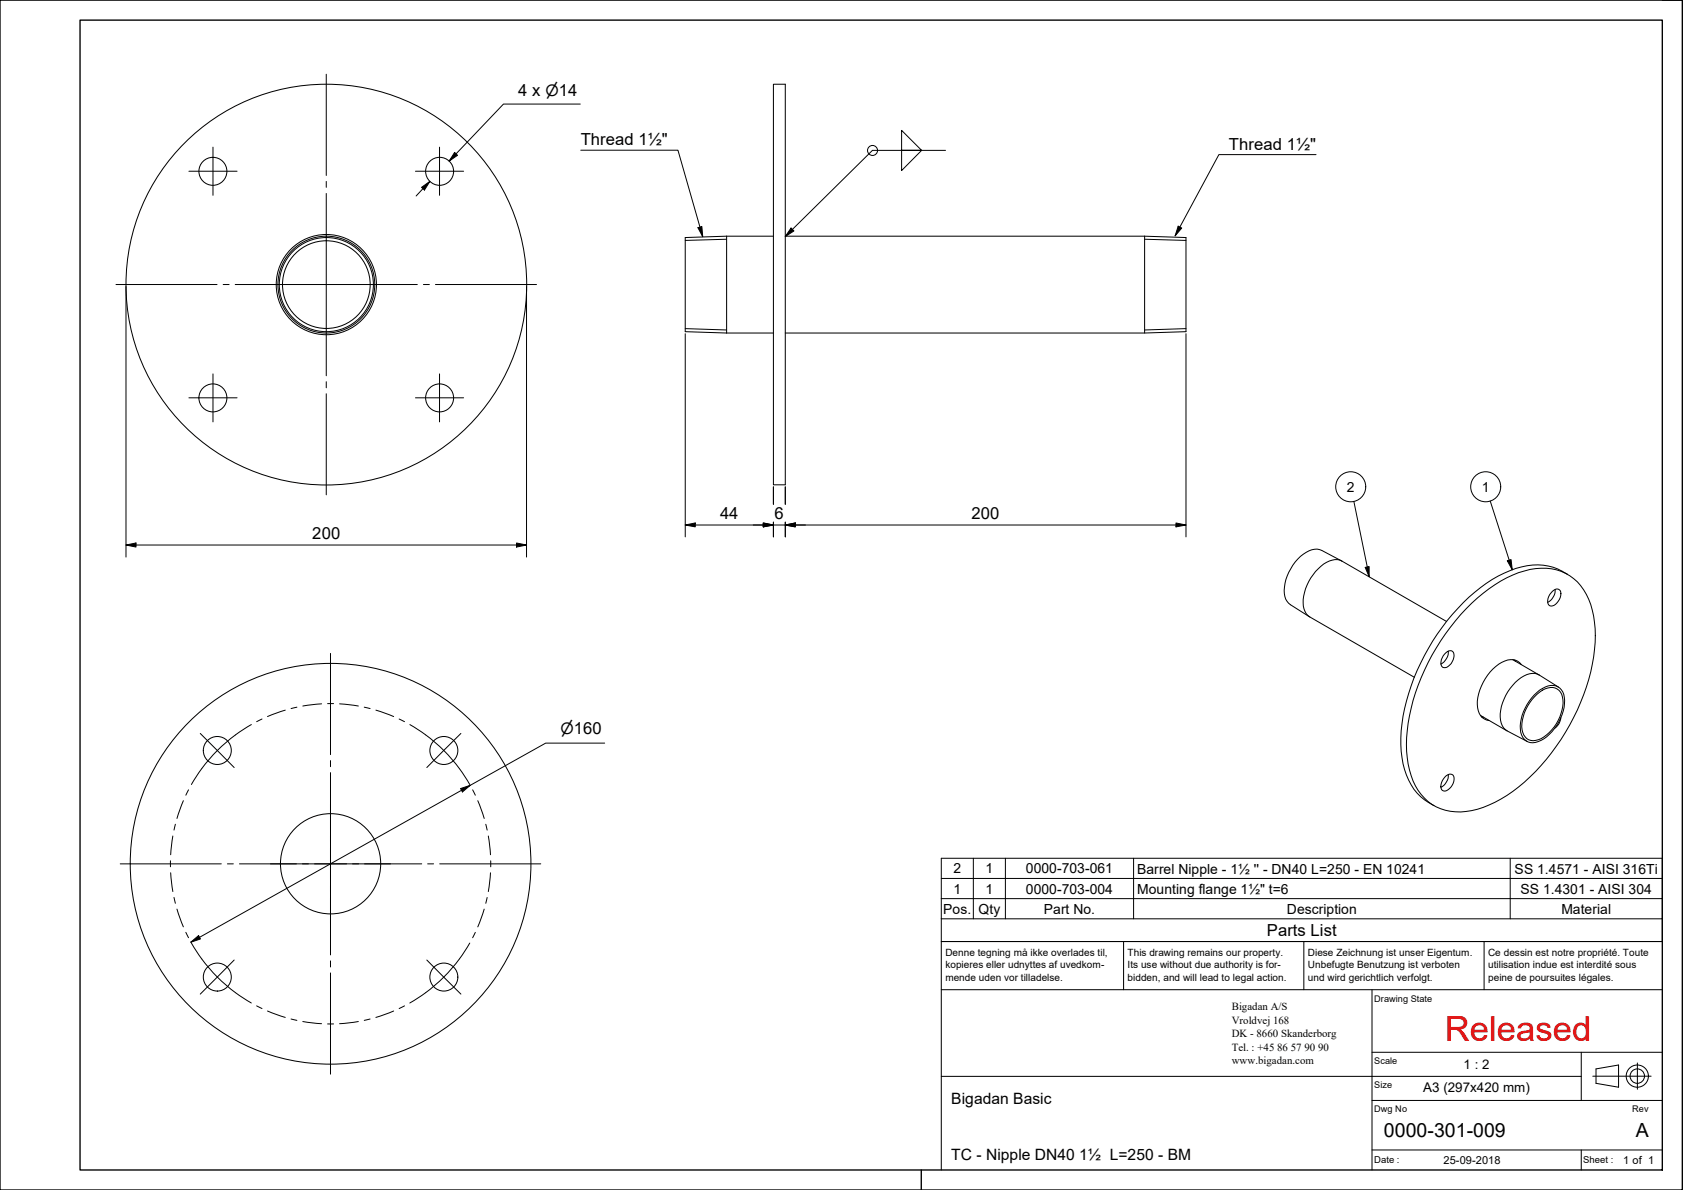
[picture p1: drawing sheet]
<svg xmlns="http://www.w3.org/2000/svg" width="420mm" height="297mm" viewBox="0 0 420 297" stroke-linecap="round" stroke-linejoin="round" font-family="sans-serif">
<!-- layer: Visible -->
<g fill="none" stroke="#000" stroke-width=".25">
<path d="M193.1 21h2.9v100h-2.9zM181.4 59v24.1M181.4 59l-10.3 .3v23.5l10.3 .3M181.4 59h11.7M196 59h89.8M285.8 59l10.3 .3v23.5l-10.3 .3h-89.8M285.8 59v24.1M181.4 83.1h11.7M334.9 140l-4.9-2.6a4.3 4.3 0 0 0-4.6 .9 11.7 11.7 0 0 0-4.6 10.6 3.5 3.5 0 0 0 1.4 2l4.7 3.1M361.1 155.1l-26.1-15a4.8 4.8 0 0 0-5.2 1.2 12.2 12.2 0 0 0-4.4 10 3.9 3.9 0 0 0 1.6 2.7l26.1 15.1M367.4 150.6a29.9 29.9 0 0 1 16-8.7 12.3 12.3 0 0 1 13.7 9 32.1 32.1 0 0 1-.5 18.7 54.4 54.4 0 0 1-18.9 28 22.9 22.9 0 0 1-14.4 5 12 12 0 0 1-11-9 30.3 30.3 0 0 1 0-16.8 55 55 0 0 1 15.1-26.2zM387.6 147.6a1.16 1.16 0 0 1 1.5-.5 1.16 1.16 0 0 1 .5 1.6 3.1 3.1 0 0 1-2.4 2.6 1.3 1.3 0 0 1-.7-1.9l.4-1z"/>
<path d="M388.2 147.1a3.5 3.5 0 0 1-1.8 3.3M391.4 143.4a14.5 14.5 0 0 0-14.4-1 40.8 40.8 0 0 0-17 14.2 51.1 51.1 0 0 0-10.3 27.6 19.8 19.8 0 0 0 4.1 13.8 14.2 14.2 0 0 0 4.2 3.1M361 162.9a1.1 1.1 0 0 1 1.3-.5 1.1 1.1 0 0 1 .7 1.3 3 3 0 0 1-2.5 3 1.39 1.39 0 0 1-.7-2l.5-1zM361.6 162.5a3.5 3.5 0 0 1-1.9 3.3M369.6 178.6l6.6 3.8M369.9 179h.4M377.7 164.7l6.5 3.8M378.1 164.7l.3 .4M379.8 165.9a3.6 3.6 0 0 0-4.9-.6 12.6 12.6 0 0 0-6 11.4 3.4 3.4 0 0 0 2.8 3.2M383 173.5a6 6 0 0 1 5.4-2.3 3.8 3.8 0 0 1 2.2 4.5 11.7 11.7 0 0 1-6.6 9.4 3.1 3.1 0 0 1-4.4-3.1 11.8 11.8 0 0 1 3.4-8.5zM383.1 173.9a5.3 5.3 0 0 1 5.1-2.2 3.8 3.8 0 0 1 1.9 4.6 10.8 10.8 0 0 1-6.1 8.3 2.84 2.84 0 0 1-4-2.5 10.6 10.6 0 0 1 3.1-8.2zM389.1 171.5l-4.8-3a4.6 4.6 0 0 0-5.3 1.2 12.2 12.2 0 0 0-4.4 10.1 3.6 3.6 0 0 0 1.7 2.6l5 2.7"/>
<path d="M389.7 179.1l-.5 1.5-1 1.2M361.1 193.6a1.11 1.11 0 0 1 1.4-.3 1.11 1.11 0 0 1 .5 1.3 3 3 0 0 1-2.6 2.8 1.47 1.47 0 0 1-.5-2l.5-1zM361.6 193.3a3.5 3.5 0 0 1-1.9 3.2"/>
<circle cx="53.1" cy="42.8" r="3.5"/>
<circle cx="109.7" cy="42.8" r="3.5"/>
<circle cx="81.5" cy="71" r="50"/>
<circle cx="81.5" cy="71" r="12.5"/>
<circle cx="81.5" cy="71" r="12.1"/>
<circle cx="81.5" cy="71" r="11.7"/>
<circle cx="81.5" cy="71" r="10.9"/>
<circle cx="53.1" cy="99.3" r="3.5"/>
<circle cx="109.7" cy="99.3" r="3.5"/>
<circle cx="54.3" cy="187.3" r="3.5"/>
<circle cx="110.8" cy="187.3" r="3.5"/>
<circle cx="82.5" cy="215.6" r="12.5"/>
<circle cx="82.5" cy="215.6" r="50"/>
<circle cx="54.3" cy="243.9" r="3.5"/>
<circle cx="110.8" cy="243.9" r="3.5"/>
</g>
<!-- layer: Visible Narrow -->
<path d="M181.4 59.7l-10.3 .3M285.8 59.7l10.3 .3M171.1 82l10.3 .4M296.1 82l-10.3 .4" fill="none" stroke="#000" stroke-width=".25"/>
<!-- layer: Symbol -->
<g fill="none" stroke="#000" stroke-width=".25">
<path d="M145 37.5h24.2l6.2 21.6M225.1 32.5l5 5h-5h5l-5 5.1zM236.1 37.5h-18.3l-21.8 21.5M328.5 38.6h-24.2l-10.9 20.3M174.2 56.8l1-.3 .2 2.6zM197.5 56.9l.7 .7-2.2 1.4zM294.1 56.5l.9 .4-1.6 2zM338 125.2l3.8 18.8M372 125l5.5 17.2M376.3 140l.9-.3 .3 2.5zM340.8 141.6l1-.2v2.6zM235 219.3h180"/>
<path d="M243 214.2v15.1M251 214.2v15.1M283 214.2v15.1M377 214.2v15.1M235 224.3h180v-10.1h-180v15.1M235 229.3v5.7h180v-5.7M415 224.3v5h-180"/>
<circle cx="217.8" cy="37.6" r="1.25"/>
<circle cx="337.2" cy="121.5" r="3.7"/>
<circle cx="370.9" cy="121.5" r="3.7"/>
</g>
<!-- layer: Border -->
<path d="M0 0h420v297h-420zM20 5h395v287h-395zM415 0h5M230 292v5" fill="none" stroke="#000" stroke-width=".34"/>
<!-- layer: Title -->
<g fill="none" stroke="#000" stroke-width=".25">
<path d="M280.5 235v12M325.5 235v12M370.5 235v12M415 235h-180v57M235 247h180M342.5 247v45M235 268.7h159.8M342.5 274.7h72.5M342.5 262.7h72.5M394.8 262.7v12M397.6 268.6h14.6M398.4 266.8l5.7-1v5.6l-5.7-1z"/>
<path d="M408.8 265.3v6.6M342.5 287h72.5M394.8 287v5"/>
<circle cx="408.7" cy="268.6" r="2.77"/>
<circle cx="408.7" cy="268.6" r="1.8"/>
</g>
<!-- layer: Symbol -->
<g fill="#000">
<path d="M174.2 56.8l1-.3 .2 2.6z" fill-rule="evenodd"/>
<path d="M197.5 56.9l.7 .7-2.2 1.4z" fill-rule="evenodd"/>
<path d="M294.1 56.5l.9 .4-1.6 2z" fill-rule="evenodd"/>
<path d="M376.3 140l.9-.3 .3 2.5z" fill-rule="evenodd"/>
<path d="M340.8 141.6l1-.2v2.6z" fill-rule="evenodd"/>
</g>
<!-- layer: Center Mark -->
<g fill="none" stroke="#000" stroke-width=".25">
<path d="M81.4 18.5v25.3M53.2 36.7v12.1M109.7 36.7v12.1M47.2 42.7h12M81.4 45.3v1.5M81.4 48.3v45.5M103.7 42.7h12M29 71h25.2M55.7 71h1.5M58.7 71h45.5M105.7 71h1.5M108.7 71h25.2"/>
<path d="M47.2 99.3h12M53.2 93.3v12M81.4 95.3v1.5M81.4 98.3v25.2M103.7 99.3h12M109.7 93.3v12M82.5 163.1v25.3M50 183.1l8.5 8.5M82.5 189.9v1.5M82.5 192.9v45.5M115.1 183.1l-8.5 8.5M30 215.6h25.2"/>
<path d="M56.8 215.6h1.5M59.8 215.6h45.5M106.8 215.6h1.4M109.8 215.6h25.2M58.5 239.6l-8.5 8.5M82.5 239.8v1.6M106.6 239.6l8.5 8.5M82.5 242.9v25.2"/>
</g>
<!-- layer: Dimension -->
<g fill="none" stroke="#000" stroke-width=".25">
<path d="M113.5 38l.7 .8-2.1 1.4zM144.9 26h-19.2l-13.6 14.2 1.8-1.8M105.2 46.8l2.1-1.5-1.3 2.1zM107.3 45.3l-3.4 3.6M31.5 71.5v67.6M131.4 71.5v67.6M171.1 83.3v50.7M296.1 83.3v50.7M31.5 136l2.5-.5v1.1zM31.5 136h99.9M128.9 135.5l2.5 .5-2.5 .6zM171.1 131l2.5-.5v1z"/>
<path d="M171.1 131h125M190.5 130.5l2.6 .5-2.6 .5zM193.1 121.5v4.4M193.1 130.3v3.7M196 131l2.5-.5v1zM196 121.5v4.4M196 130.3v3.7M293.6 130.5l2.5 .5-2.5 .5zM115 196.8l2.4-.8-2 1.7zM151 185.5h-14.8l-88.6 49.7M47.6 235.2l2-1.7 .4 .9z"/>
</g>
<g fill="#000">
<path d="M113.5 38l.7 .8-2.1 1.4z" fill-rule="evenodd"/>
<path d="M105.2 46.8l2.1-1.5-1.3 2.1z" fill-rule="evenodd"/>
<path d="M31.5 136l2.5-.5v1.1z" fill-rule="evenodd"/>
<path d="M128.9 135.5l2.5 .5-2.5 .6z" fill-rule="evenodd"/>
<path d="M171.1 131l2.5-.5v1z" fill-rule="evenodd"/>
<path d="M190.5 130.5l2.6 .5-2.6 .5z" fill-rule="evenodd"/>
<path d="M190.5 130.5l2.6 .5-2.6 .5z" fill-rule="evenodd"/>
<path d="M196 131l2.5-.5v1z" fill-rule="evenodd"/>
<path d="M196 131l2.5-.5v1z" fill-rule="evenodd"/>
<path d="M293.6 130.5l2.5 .5-2.5 .5z" fill-rule="evenodd"/>
<path d="M115 196.8l2.4-.8-2 1.7z" fill-rule="evenodd"/>
<path d="M47.6 235.2l2-1.7 .4 .9z" fill-rule="evenodd"/>
</g>
<!-- layer: Centerline -->
<g fill="none" stroke="#000" stroke-width=".25">
<path d="M65.4 179.5l-1.3 .6M71.2 177.3l-4.4 1.6M74.1 176.5l-1.4 .4M80.3 175.7l-4.7 .5M81.8 175.6h1.5M84.8 175.7l4.7 .5M90.9 176.5l1.5 .4M93.8 177.3l4.5 1.6M99.6 179.5l1.4 .6M45.8 199.9l-1.6 4.4M47.1 197.2l-.7 1.3M62.8 180.9a40 40 0 0 0-15 14.9"/>
<path d="M102.3 180.9a40 40 0 0 1 15 14.9M118 197.2l.7 1.3M119.3 199.9l1.6 4.4M42.6 214.9v1.5M42.6 217.9l.6 4.6M43.2 208.7l-.6 4.7M43.8 205.7l-.4 1.5M121.3 205.7l.3 1.5M121.9 208.7l.5 4.7M122.4 217.9l-.5 4.6M122.5 214.9v1.5M43.4 224l.4 1.5"/>
<path d="M44.2 226.9l1.6 4.5M46.4 232.7l.7 1.4M47.8 235.4a40 40 0 0 0 15 15M117.3 235.4a40 40 0 0 1-11 12.4M118.7 232.7l-.7 1.4M120.9 226.9l-1.6 4.5M121.6 224l-.3 1.5M64.1 251.1l1.3 .6M66.8 252.4l4.4 1.6M72.7 254.4l1.4 .3M75.6 255l4.7 .5M81.8 255.6h1.5"/>
<path d="M89.5 255l-4.7 .5M92.4 254.4l-1.5 .3M98.3 252.4l-4.5 1.6M101 251.1l-1.4 .6M106.3 247.8l-4 2.6"/>
</g>
<text font-size="8.6" fill="#f00" x="360.7" y="259.7">Released</text>
<g font-size="4.9">
<text x="345.5" y="283.7">0000-301-009</text>
<text x="408.3" y="283.8">A</text>
</g>
<g font-size="4.1">
<text x="129.4" y="23.9">4 x ⌀14</text>
<text x="145" y="36.3">Thread 1½&quot;</text>
<text x="306.8" y="37.4">Thread 1½&quot;</text>
<text x="179.7" y="129.7">44</text>
<text x="193.4" y="129.6">6</text>
<text x="242.6" y="129.6">200</text>
<text x="77.9" y="134.6">200</text>
<text x="316.3" y="233.7">Parts List</text>
</g>
<g font-size="3.9">
<text x="139.9" y="183.3">⌀160</text>
<text x="237.5" y="275.5">Bigadan Basic</text>
<text x="237.5" y="289.5">TC - Nipple DN40</text>
<text x="269.5" y="289.5">1½ L=250 - BM</text>
</g>
<g font-size="3.5">
<text x="336.3" y="122.8">2</text>
<text x="369.9" y="122.8">1</text>
<text x="238" y="218">2</text>
<text x="246" y="218">1</text>
<text x="256.1" y="218">0000-703-061</text>
<text x="283.9" y="218">Barrel Nipple - 1½ '' - DN40 L=250 - EN 10241</text>
<text x="378.1" y="218">SS 1.4571 - AISI 316Ti</text>
<text x="238" y="223">1</text>
<text x="246" y="223">1</text>
<text x="256.1" y="223">0000-703-004</text>
<text x="283.9" y="223.1">Mounting flange 1½&quot; t=6</text>
<text x="379.6" y="223.1">SS 1.4301 - AISI 304</text>
<text x="235.5" y="228.1">Pos.</text>
<text x="244.3" y="228.1">Qty</text>
<text x="260.6" y="228.1">Part No.</text>
<text x="321.3" y="228.1">Description</text>
<text x="389.8" y="228.1">Material</text>
</g>
<g font-size="3.3">
<text x="365.4" y="266.9">1 : 2</text>
<text x="355.3" y="272.5">A3 (297x420 mm)</text>
</g>
<g font-size="2.8">
<text x="360.3" y="290.5">25-09-2018</text>
<text x="405.3" y="290.5">1 of 1</text>
</g>
<g font-size="2.7">
<text x="307.5" y="252">Bigadan A/S</text>
<text x="307.5" y="255.5">Vroldvej 168</text>
<text x="307.5" y="262.3">Tel. : +45</text>
<text x="307.5" y="258.9">DK - 8660 Skanderborg</text>
<text x="318.9" y="262.3">86</text>
<text x="322.2" y="262.3">57</text>
<text x="325.6" y="262.3">90</text>
<text x="329.1" y="262.3">90</text>
<text x="307.5" y="265.7">www.bigadan.com</text>
</g>
<g font-size="2.5">
<text x="236" y="238.5">Denne tegning må ikke overlades til,</text>
<text x="281.5" y="238.5">This drawing remains our property.</text>
<text x="326.5" y="238.5">Diese Zeichnung ist unser Eigentum.</text>
<text x="371.5" y="238.5">Ce dessin est notre propriété. Toute</text>
<text x="236" y="241.6">kopieres eller udnyttes af uvedkom-</text>
<text x="236" y="244.8">mende uden vor tilladelse.</text>
<text x="281.5" y="244.8">bidden, and will lead to legal action.</text>
<text x="281.5" y="241.6">Its use without due authority is for-</text>
<text x="326.5" y="241.6">Unbefugte Benutzung ist verboten</text>
<text x="326.5" y="244.8">und wird gerichtlich verfolgt.</text>
<text x="371.5" y="241.6">utilisation indue est interdité sous</text>
<text x="371.5" y="244.8">peine de poursuites légales.</text>
</g>
<g font-size="2.4">
<text x="343.1" y="290.4">Date :</text>
<text x="395.2" y="290.4">Sheet :</text>
</g>
<g font-size="2.3">
<text x="343.1" y="250">Drawing State</text>
<text x="343.1" y="265.7">Scale</text>
<text x="343.1" y="271.7">Size</text>
<text x="343.1" y="277.7">Dwg No</text>
<text x="407.5" y="277.7">Rev</text>
</g>
</svg>
